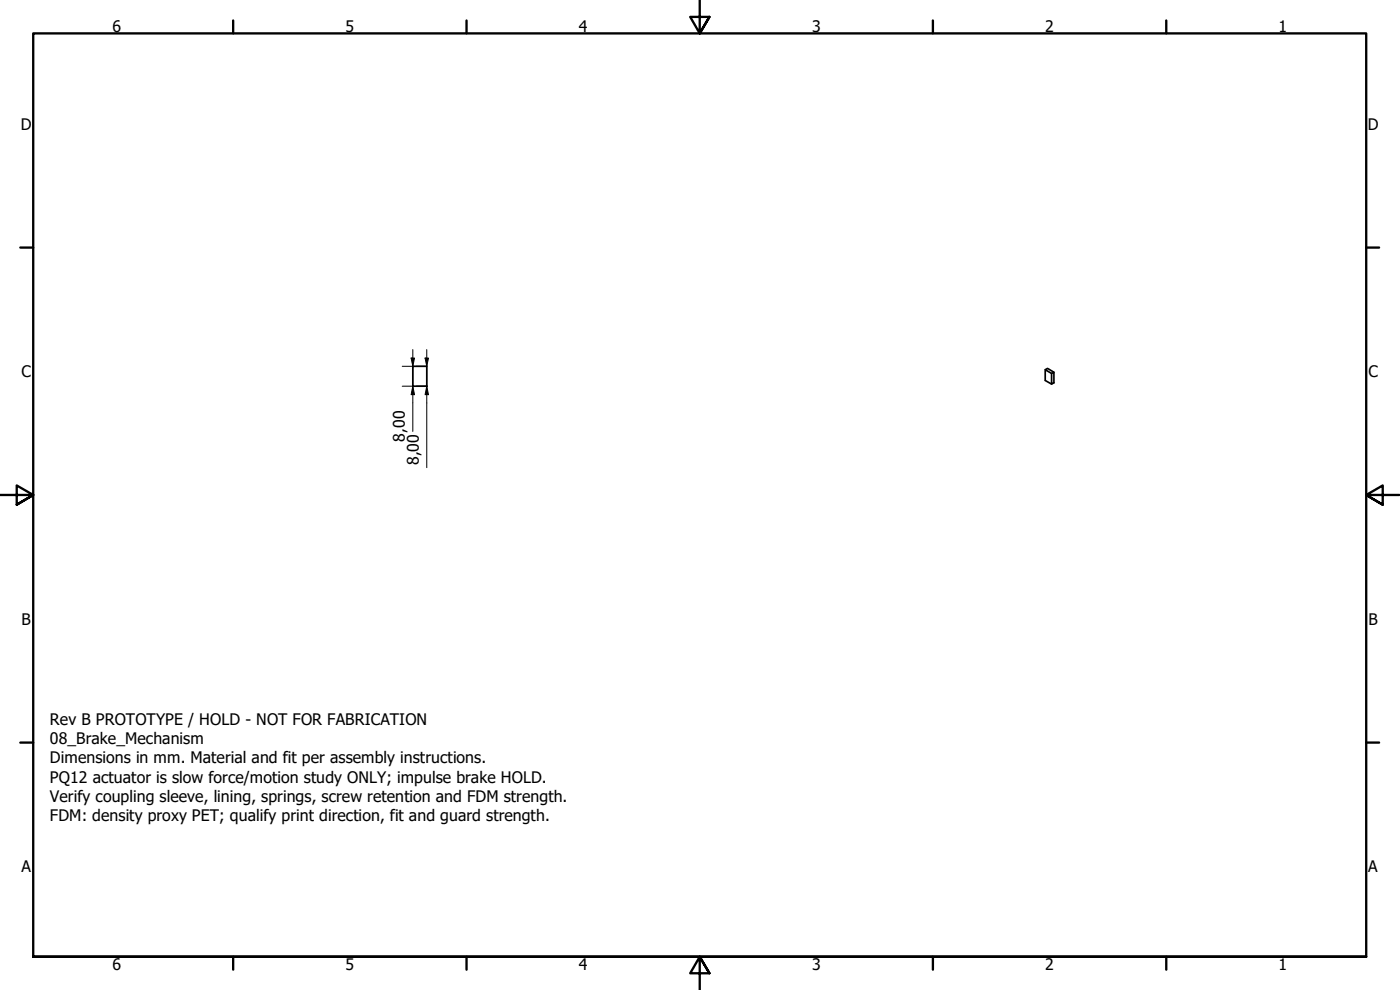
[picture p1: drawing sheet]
<svg xmlns="http://www.w3.org/2000/svg" width="420mm" height="297mm" viewBox="0 0 420 297" stroke-linecap="round" stroke-linejoin="round" font-family="sans-serif">
<!-- layer: Visible (ISO) -->
<path d="M123.9 109.9h4.2v6h-4.2zM313.7 110.9l1.9 1.2 .7-.4v3.2l-.7 .3v-3.1M316.3 111.7l-1.9-1.2-.7 .4v3.3l1.9 1" fill="none" stroke="#000" stroke-width=".51"/>
<!-- layer: Border (ISO) -->
<g fill="none" stroke="#000" stroke-width=".7">
<path d="M70 6.1v3.9M140 6.1v3.9M210 0v10l-2.9-4.9h5.8l-2.9 4.9 2.9-4.9M280 6.1v3.9M350 6.1v3.9M6.1 74.3h3.9M410 74.3h3.9M0 148.5h10l-5-2.8v5.7l5-2.9-5 2.9M420 148.5h-10l5-2.8v5.7l-5-2.9 5 2.9M6.1 222.8h3.9M410 222.8h3.9M10 287.1v-277.1h400v277.1h-400h400"/>
<path d="M70 287.1v3.8M140 287.1v3.8M212.9 292l-2.9-4.9 2.9 4.9h-5.8l2.9-4.9v9.9M280 287.1v3.8M350 287.1v3.8"/>
</g>
<!-- layer: Dimension (ISO) -->
<path d="M120.7 109.9h3.2M120.7 115.9h3.2M123.4 107.4h1l-.5 2.5zM123.9 115.9l.5 2.5h-1zM123.9 104.9v24.6M124.9 109.9h3.2M124.9 115.9h3.2M127.6 107.4h1l-.5 2.5zM128.1 115.9l.5 2.5h-1zM128.1 104.9v35.4" fill="none" stroke="#000" stroke-width=".3"/>
<path d="M123.4 107.4h1l-.5 2.5zM123.9 115.9l.5 2.5h-1zM127.6 107.4h1l-.5 2.5zM128.1 115.9l.5 2.5h-1z" fill="#000"/>
<g font-size="4.8">
<text x="33.7" y="9.6">6</text>
<text x="103.7" y="9.6">5</text>
<text x="173.7" y="9.6">4</text>
<text x="243.7" y="9.6">3</text>
<text x="313.7" y="9.6">2</text>
<text x="383.7" y="9.6">1</text>
<text x="6.2" y="38.9">D</text>
<text x="410.5" y="38.9">D</text>
<text x="6.4" y="113.1">C</text>
<text x="410.7" y="113.1">C</text>
<text x="121.5" y="132.6" transform="rotate(-90 121.5 132.6)">8,00</text>
<text x="125.7" y="139.6" transform="rotate(-90 125.7 139.6)">8,00</text>
<text x="6.4" y="187.4">B</text>
<text x="410.7" y="187.4">B</text>
<text x="15" y="217.5">Rev B PROTOTYPE / HOLD - NOT FOR FABRICATION</text>
<text x="15" y="223.3">08_Brake_Mechanism</text>
<text x="15" y="229">Dimensions in mm. Material and fit per assembly instructions.</text>
<text x="15" y="234.8">PQ12 actuator is slow force/motion study ONLY; impulse brake HOLD.</text>
<text x="15" y="240.6">Verify coupling sleeve, lining, springs, screw retention and FDM strength.</text>
<text x="15" y="246.4">FDM: density proxy PET; qualify print direction, fit and guard strength.</text>
<text x="6.4" y="261.7">A</text>
<text x="410.7" y="261.7">A</text>
<text x="33.7" y="290.9">6</text>
<text x="103.7" y="290.9">5</text>
<text x="173.7" y="290.9">4</text>
<text x="243.7" y="290.9">3</text>
<text x="313.7" y="290.9">2</text>
<text x="383.7" y="290.9">1</text>
</g>
</svg>
